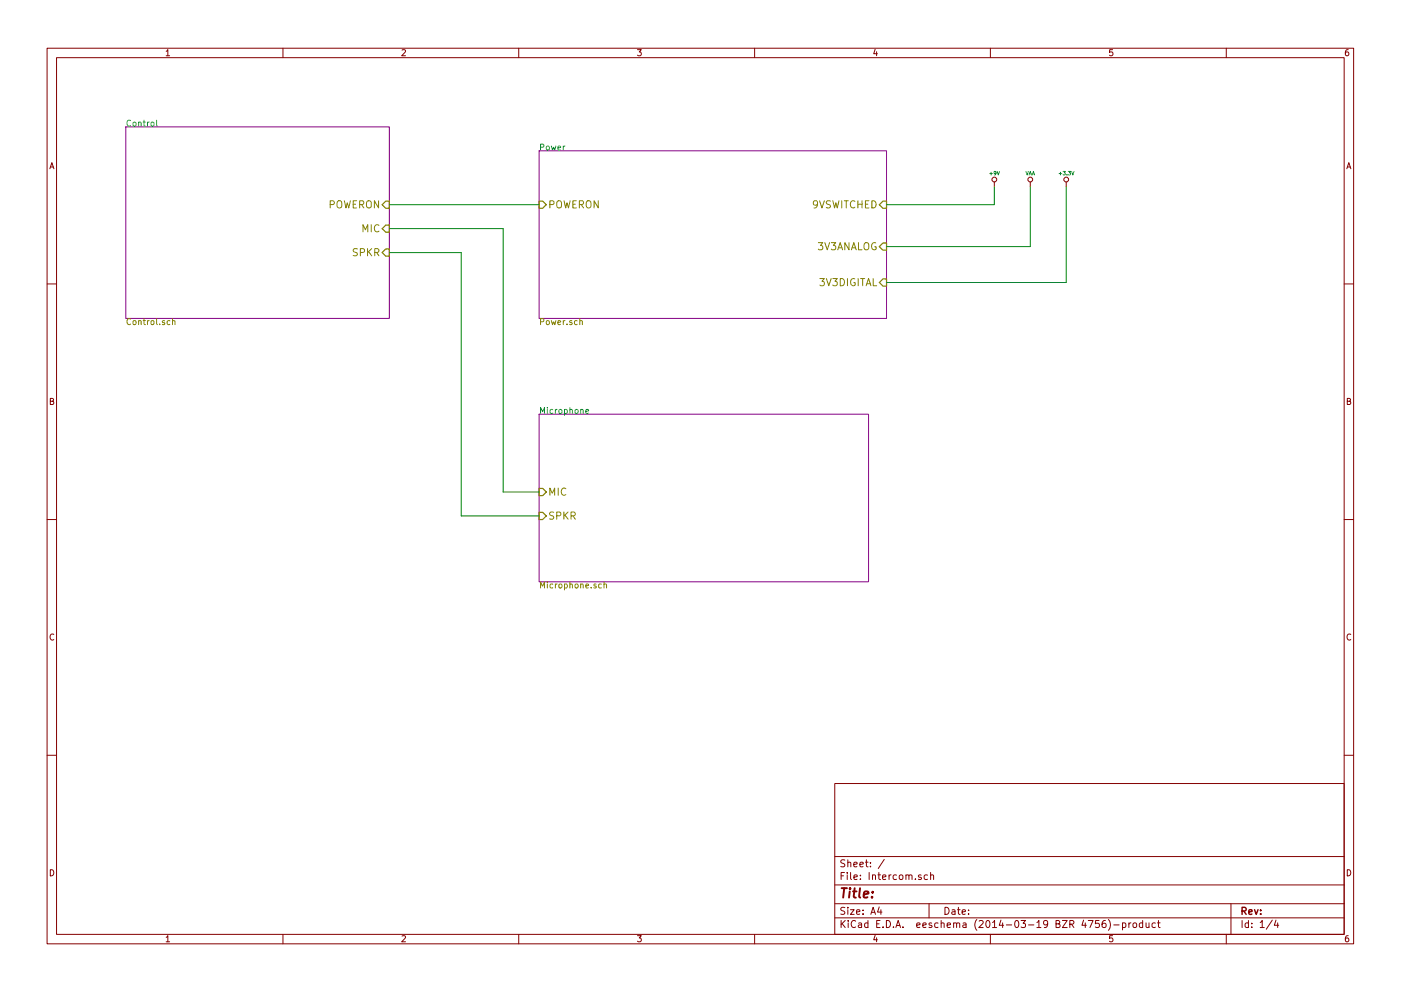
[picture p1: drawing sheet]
EESchema Schematic File Version 2
LIBS:power
LIBS:device
LIBS:transistors
LIBS:conn
LIBS:linear
LIBS:regul
LIBS:74xx
LIBS:cmos4000
LIBS:adc-dac
LIBS:memory
LIBS:xilinx
LIBS:special
LIBS:microcontrollers
LIBS:dsp
LIBS:microchip
LIBS:analog_switches
LIBS:motorola
LIBS:texas
LIBS:intel
LIBS:audio
LIBS:interface
LIBS:digital-audio
LIBS:philips
LIBS:display
LIBS:cypress
LIBS:siliconi
LIBS:opto
LIBS:atmel
LIBS:contrib
LIBS:valves
LIBS:ShedScope
LIBS:SparkFun
LIBS:Intercom-cache
EELAYER 24 0
EELAYER END
$Descr A4 11693 8268
encoding utf-8
Sheet 1 4
Title ""
Date ""
Rev ""
Comp ""
Comment1 ""
Comment2 ""
Comment3 ""
Comment4 ""
$EndDescr
$Sheet
S 4500 3450 2750 1400
U 54985100
F0 "Microphone" 50
F1 "Microphone.sch" 50
F2 "MIC" I L 4500 4100 60 
F3 "SPKR" I L 4500 4300 60 
$EndSheet
$Sheet
S 4500 1250 2900 1400
U 54985106
F0 "Power" 50
F1 "Power.sch" 50
F2 "3V3DIGITAL" I R 7400 2350 60 
F3 "3V3ANALOG" I R 7400 2050 60 
F4 "9VSWITCHED" I R 7400 1700 60 
F5 "POWERON" I L 4500 1700 60 
$EndSheet
$Sheet
S 1050 1050 2200 1600
U 54985109
F0 "Control" 50
F1 "Control.sch" 50
F2 "MIC" I R 3250 1900 60 
F3 "SPKR" I R 3250 2100 60 
F4 "POWERON" I R 3250 1700 60 
$EndSheet
$Comp
L +9V #PWR01
U 1 1
P 8300 1550
F 0 "#PWR01" H 8300 1520 20  0001 C CNN
F 1 "+9V" H 8300 1660 30  0000 C CNN
F 2 "" H 8300 1550 60  0000 C CNN
F 3 "" H 8300 1550 60  0000 C CNN
	1    8300 1550
	1    0    0    -1  
$EndComp
$Comp
L VAA #PWR02
U 1 1
P 8600 1550
F 0 "#PWR02" H 8600 1610 30  0001 C CNN
F 1 "VAA" H 8600 1660 30  0000 C CNN
F 2 "" H 8600 1550 60  0000 C CNN
F 3 "" H 8600 1550 60  0000 C CNN
	1    8600 1550
	1    0    0    -1  
$EndComp
$Comp
L +3.3V #PWR03
U 1 1
P 8900 1550
F 0 "#PWR03" H 8900 1510 30  0001 C CNN
F 1 "+3.3V" H 8900 1660 30  0000 C CNN
F 2 "" H 8900 1550 60  0000 C CNN
F 3 "" H 8900 1550 60  0000 C CNN
	1    8900 1550
	1    0    0    -1  
$EndComp
Wire Wire Line
	7400 1700 8300 1700
Wire Wire Line
	8300 1700 8300 1550
Wire Wire Line
	7400 2050 8600 2050
Wire Wire Line
	8600 2050 8600 1550
Wire Wire Line
	7400 2350 8900 2350
Wire Wire Line
	8900 2350 8900 1550
Wire Wire Line
	3250 1700 4500 1700
Wire Wire Line
	4200 1900 4200 4100
Wire Wire Line
	4200 4100 4500 4100
Wire Wire Line
	3250 2100 3850 2100
Wire Wire Line
	3850 2100 3850 4300
Wire Wire Line
	3850 4300 4500 4300
Wire Wire Line
	3250 1900 4200 1900
$EndSCHEMATC
